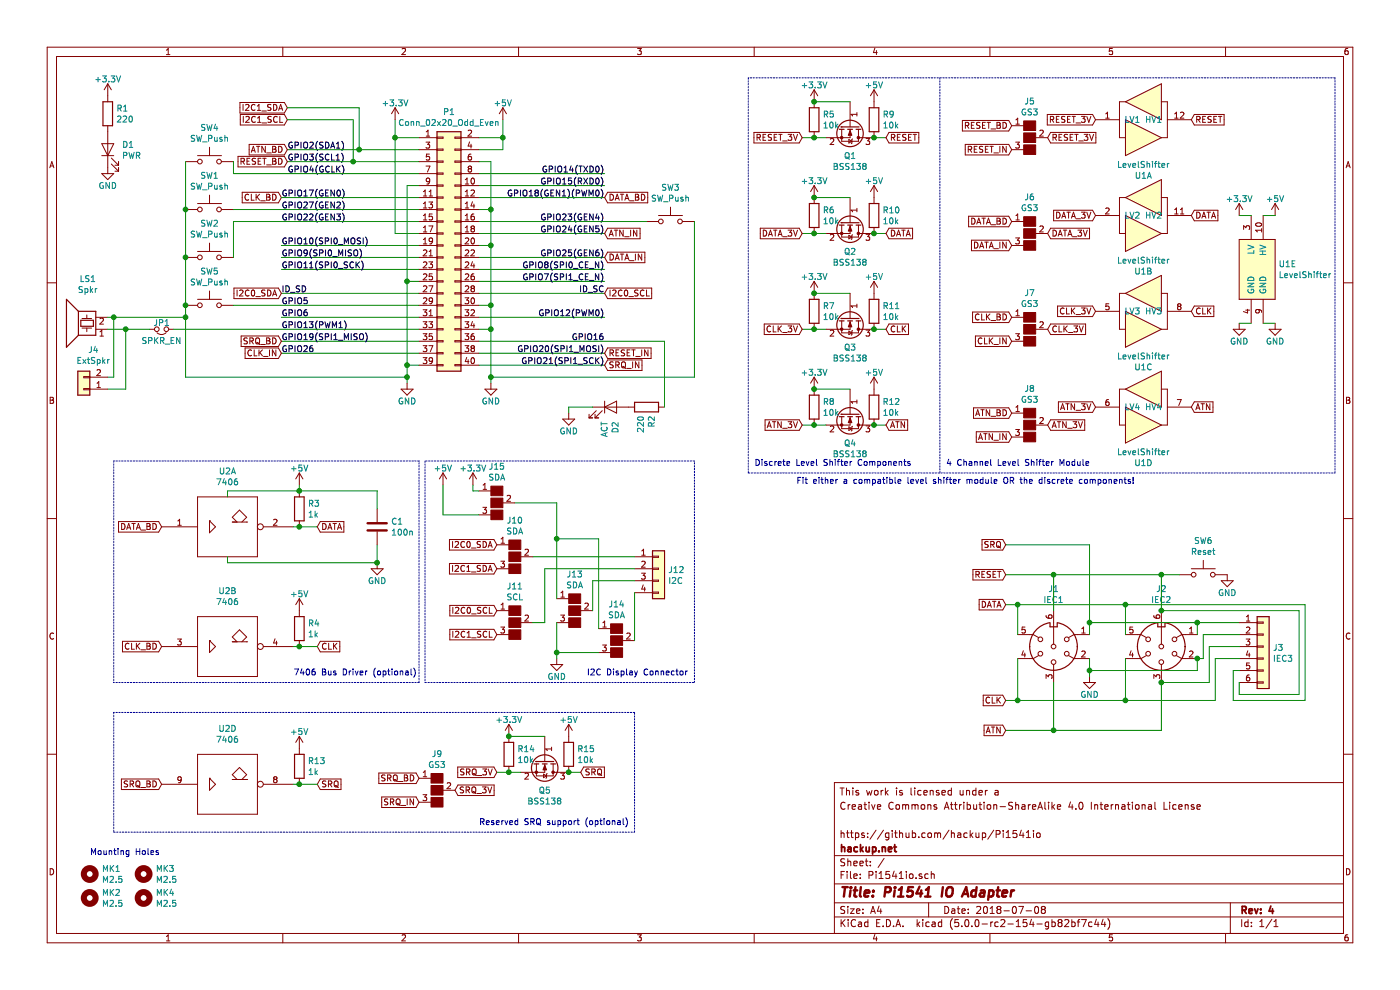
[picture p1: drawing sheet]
EESchema Schematic File Version 4
LIBS:Pi1541io-cache
EELAYER 26 0
EELAYER END
$Descr A4 11693 8268
encoding utf-8
Sheet 1 1
Title "Pi1541 IO Adapter"
Date "2018-07-08"
Rev "4"
Comp "hackup.net"
Comment1 "https://github.com/hackup/Pi1541io"
Comment2 ""
Comment3 "Creative Commons Attribution-ShareAlike 4.0 International License"
Comment4 "This work is licensed under a"
$EndDescr
$Comp
L power:+5V #PWR01
U 1 1
P 4200 1000
F 0 "#PWR01" H 4200 850 50  0001 C CNN
F 1 "+5V" H 4200 1140 50  0000 C CNN
F 2 "" H 4200 1000 50  0000 C CNN
F 3 "" H 4200 1000 50  0000 C CNN
	1    4200 1000
	1    0    0    -1  
$EndComp
Wire Wire Line
	4200 1000 4200 1150
Wire Wire Line
	4200 1150 4000 1150
Wire Wire Line
	4200 1250 4000 1250
Connection ~ 4200 1150
$Comp
L power:GND #PWR02
U 1 1
P 4100 3200
F 0 "#PWR02" H 4100 2950 50  0001 C CNN
F 1 "GND" H 4100 3050 50  0000 C CNN
F 2 "" H 4100 3200 50  0000 C CNN
F 3 "" H 4100 3200 50  0000 C CNN
	1    4100 3200
	1    0    0    -1  
$EndComp
Wire Wire Line
	4100 1350 4100 1750
Wire Wire Line
	4100 2750 4000 2750
Wire Wire Line
	4100 2550 4000 2550
Connection ~ 4100 2750
Wire Wire Line
	4100 2050 4000 2050
Connection ~ 4100 2550
Wire Wire Line
	4100 1750 4000 1750
Connection ~ 4100 2050
$Comp
L power:GND #PWR03
U 1 1
P 3400 3200
F 0 "#PWR03" H 3400 2950 50  0001 C CNN
F 1 "GND" H 3400 3050 50  0000 C CNN
F 2 "" H 3400 3200 50  0000 C CNN
F 3 "" H 3400 3200 50  0000 C CNN
	1    3400 3200
	1    0    0    -1  
$EndComp
Wire Wire Line
	3400 3050 3500 3050
Wire Wire Line
	3400 1550 3400 2350
Wire Wire Line
	3400 2350 3500 2350
Connection ~ 3400 3050
Connection ~ 3300 1150
Wire Wire Line
	3300 1950 3500 1950
Wire Wire Line
	3300 1150 3500 1150
Wire Wire Line
	3300 1000 3300 1150
$Comp
L power:+3.3V #PWR04
U 1 1
P 3300 1000
F 0 "#PWR04" H 3300 850 50  0001 C CNN
F 1 "+3.3V" H 3300 1140 50  0000 C CNN
F 2 "" H 3300 1000 50  0000 C CNN
F 3 "" H 3300 1000 50  0000 C CNN
	1    3300 1000
	1    0    0    -1  
$EndComp
Wire Wire Line
	3400 1550 3500 1550
Connection ~ 3400 2350
Wire Wire Line
	3500 2050 2350 2050
Wire Wire Line
	2350 2150 3500 2150
Wire Wire Line
	2350 2250 3500 2250
Wire Wire Line
	3500 2450 2350 2450
Wire Wire Line
	2350 2650 3500 2650
Wire Wire Line
	2350 2850 3500 2850
Wire Wire Line
	2350 2950 3500 2950
Wire Wire Line
	4000 2950 5050 2950
Wire Wire Line
	4000 2350 5050 2350
Wire Wire Line
	4000 2450 5050 2450
Wire Wire Line
	4000 2150 5050 2150
Wire Wire Line
	4000 2250 5050 2250
Wire Wire Line
	4000 1950 5050 1950
Wire Wire Line
	4000 1550 5050 1550
Wire Wire Line
	4000 1450 5050 1450
Wire Wire Line
	4000 2650 5050 2650
Text Label 2400 1350 0    50   ~ 0
GPIO3(SCL1)
Text Label 2400 1450 0    50   ~ 0
GPIO4(GCLK)
Text Label 2350 1650 0    50   ~ 0
GPIO17(GEN0)
Text Label 2350 1750 0    50   ~ 0
GPIO27(GEN2)
Text Label 2350 1850 0    50   ~ 0
GPIO22(GEN3)
Text Label 2350 2050 0    50   ~ 0
GPIO10(SPI0_MOSI)
Text Label 2350 2150 0    50   ~ 0
GPIO9(SPI0_MISO)
Text Label 2350 2250 0    50   ~ 0
GPIO11(SPI0_SCK)
Text Label 2350 2450 0    50   ~ 0
ID_SD
Text Label 2350 2550 0    50   ~ 0
GPIO5
Text Label 2350 2650 0    50   ~ 0
GPIO6
Text Label 2350 2750 0    50   ~ 0
GPIO13(PWM1)
Text Label 2350 2850 0    50   ~ 0
GPIO19(SPI1_MISO)
Text Label 2350 2950 0    50   ~ 0
GPIO26
Text Label 5050 2950 2    50   ~ 0
GPIO20(SPI1_MOSI)
Text Label 5050 2850 2    50   ~ 0
GPIO16
Text Label 5050 2650 2    50   ~ 0
GPIO12(PWM0)
Text Label 5050 2450 2    50   ~ 0
ID_SC
Text Label 5050 2350 2    50   ~ 0
GPIO7(SPI1_CE_N)
Text Label 5050 2250 2    50   ~ 0
GPIO8(SPI0_CE_N)
Text Label 5050 2150 2    50   ~ 0
GPIO25(GEN6)
Text Label 5050 1950 2    50   ~ 0
GPIO24(GEN5)
Text Label 5050 1850 2    50   ~ 0
GPIO23(GEN4)
Text Label 5050 1650 2    50   ~ 0
GPIO18(GEN1)(PWM0)
Text Label 5050 1550 2    50   ~ 0
GPIO15(RXD0)
Text Label 5050 1450 2    50   ~ 0
GPIO14(TXD0)
Wire Wire Line
	4100 1350 4000 1350
Connection ~ 4100 1750
$Comp
L Mechanical:Mounting_Hole MK1
U 1 1
P 750 7300
F 0 "MK1" H 850 7346 50  0000 L CNN
F 1 "M2.5" H 850 7255 50  0000 L CNN
F 2 "Mounting_Holes:MountingHole_2.5mm" H 750 7300 60  0001 C CNN
F 3 "" H 750 7300 60  0001 C CNN
	1    750  7300
	1    0    0    -1  
$EndComp
$Comp
L Mechanical:Mounting_Hole MK3
U 1 1
P 1200 7300
F 0 "MK3" H 1300 7346 50  0000 L CNN
F 1 "M2.5" H 1300 7255 50  0000 L CNN
F 2 "Mounting_Holes:MountingHole_2.5mm" H 1200 7300 60  0001 C CNN
F 3 "" H 1200 7300 60  0001 C CNN
	1    1200 7300
	1    0    0    -1  
$EndComp
$Comp
L Mechanical:Mounting_Hole MK2
U 1 1
P 750 7500
F 0 "MK2" H 850 7546 50  0000 L CNN
F 1 "M2.5" H 850 7455 50  0000 L CNN
F 2 "Mounting_Holes:MountingHole_2.5mm" H 750 7500 60  0001 C CNN
F 3 "" H 750 7500 60  0001 C CNN
	1    750  7500
	1    0    0    -1  
$EndComp
$Comp
L Mechanical:Mounting_Hole MK4
U 1 1
P 1200 7500
F 0 "MK4" H 1300 7546 50  0000 L CNN
F 1 "M2.5" H 1300 7455 50  0000 L CNN
F 2 "Mounting_Holes:MountingHole_2.5mm" H 1200 7500 60  0001 C CNN
F 3 "" H 1200 7500 60  0001 C CNN
	1    1200 7500
	1    0    0    -1  
$EndComp
Text Notes 750  7150 0    50   ~ 0
Mounting Holes
$Comp
L conn:Conn_02x20_Odd_Even P1
U 1 1
P 3700 2050
F 0 "P1" H 3750 3167 50  0000 C CNN
F 1 "Conn_02x20_Odd_Even" H 3750 3076 50  0000 C CNN
F 2 "Socket_Strips:Socket_Strip_Straight_2x20_Pitch2.54mm" H -1150 1100 50  0001 C CNN
F 3 "" H -1150 1100 50  0001 C CNN
	1    3700 2050
	1    0    0    -1  
$EndComp
Wire Wire Line
	4000 3050 5050 3050
Text Label 5050 3050 2    50   ~ 0
GPIO21(SPI1_SCK)
Wire Wire Line
	4200 1150 4200 1250
Wire Wire Line
	4100 2750 4100 3150
Wire Wire Line
	4100 2550 4100 2750
Wire Wire Line
	4100 2050 4100 2550
Wire Wire Line
	3400 3050 3400 3150
Wire Wire Line
	3300 1150 3300 1950
Wire Wire Line
	3400 2350 3400 3050
Wire Wire Line
	4100 1750 4100 2050
$Comp
L hackup:LevelShifterModule4CH U1
U 1 1
P 9550 1000
F 0 "U1" H 9550 535 50  0000 C CNN
F 1 "LevelShifter" H 9550 626 50  0000 C CNN
F 2 "hackup:LevelShifterModule4CH" H 9550 1000 50  0001 C CNN
F 3 "" H 9550 1000 50  0001 C CNN
	1    9550 1000
	1    0    0    -1  
$EndComp
$Comp
L hackup:LevelShifterModule4CH U1
U 5 1
P 10500 2250
F 0 "U1" H 10678 2296 50  0000 L CNN
F 1 "LevelShifter" H 10678 2205 50  0000 L CNN
F 2 "hackup:LevelShifterModule4CH" H 10500 2250 50  0001 C CNN
F 3 "" H 10500 2250 50  0001 C CNN
	5    10500 2250
	1    0    0    -1  
$EndComp
$Comp
L hackup:LevelShifterModule4CH U1
U 3 1
P 9550 2600
F 0 "U1" H 9550 2135 50  0000 C CNN
F 1 "LevelShifter" H 9550 2226 50  0000 C CNN
F 2 "hackup:LevelShifterModule4CH" H 9550 2600 50  0001 C CNN
F 3 "" H 9550 2600 50  0001 C CNN
	3    9550 2600
	1    0    0    -1  
$EndComp
$Comp
L hackup:LevelShifterModule4CH U1
U 4 1
P 9550 3400
F 0 "U1" H 9550 2935 50  0000 C CNN
F 1 "LevelShifter" H 9550 3026 50  0000 C CNN
F 2 "hackup:LevelShifterModule4CH" H 9550 3400 50  0001 C CNN
F 3 "" H 9550 3400 50  0001 C CNN
	4    9550 3400
	1    0    0    -1  
$EndComp
$Comp
L power:+5V #PWR0101
U 1 1
P 10650 1800
F 0 "#PWR0101" H 10650 1650 50  0001 C CNN
F 1 "+5V" H 10650 1940 50  0000 C CNN
F 2 "" H 10650 1800 50  0000 C CNN
F 3 "" H 10650 1800 50  0000 C CNN
	1    10650 1800
	1    0    0    -1  
$EndComp
$Comp
L power:+3.3V #PWR0102
U 1 1
P 10350 1800
F 0 "#PWR0102" H 10350 1650 50  0001 C CNN
F 1 "+3.3V" H 10350 1940 50  0000 C CNN
F 2 "" H 10350 1800 50  0000 C CNN
F 3 "" H 10350 1800 50  0000 C CNN
	1    10350 1800
	1    0    0    -1  
$EndComp
$Comp
L power:GND #PWR0103
U 1 1
P 10350 2700
F 0 "#PWR0103" H 10350 2450 50  0001 C CNN
F 1 "GND" H 10350 2550 50  0000 C CNN
F 2 "" H 10350 2700 50  0000 C CNN
F 3 "" H 10350 2700 50  0000 C CNN
	1    10350 2700
	1    0    0    -1  
$EndComp
$Comp
L power:GND #PWR0104
U 1 1
P 10650 2700
F 0 "#PWR0104" H 10650 2450 50  0001 C CNN
F 1 "GND" H 10650 2550 50  0000 C CNN
F 2 "" H 10650 2700 50  0000 C CNN
F 3 "" H 10650 2700 50  0000 C CNN
	1    10650 2700
	1    0    0    -1  
$EndComp
Wire Wire Line
	10450 1800 10350 1800
Wire Wire Line
	10550 1800 10650 1800
Wire Wire Line
	10550 2700 10650 2700
Wire Wire Line
	10450 2700 10350 2700
Text Label 2400 1250 0    50   ~ 0
GPIO2(SDA1)
Wire Wire Line
	2400 1250 3000 1250
Wire Wire Line
	4000 1650 5050 1650
$Comp
L Connector:DIN-6 J1
U 1 1
P 8800 5400
F 0 "J1" H 8800 4922 50  0000 C CNN
F 1 "IEC1" H 8800 5013 50  0000 C CNN
F 2 "DIN-Connector:DIN-6" H 8800 5400 50  0001 C CNN
F 3 "http://www.mouser.com/ds/2/18/40_c091_abd_e-75918.pdf" H 8800 5400 50  0001 C CNN
	1    8800 5400
	-1   0    0    1   
$EndComp
$Comp
L power:GND #PWR0105
U 1 1
P 9100 5650
F 0 "#PWR0105" H 9100 5400 50  0001 C CNN
F 1 "GND" H 9100 5500 50  0000 C CNN
F 2 "" H 9100 5650 50  0000 C CNN
F 3 "" H 9100 5650 50  0000 C CNN
	1    9100 5650
	1    0    0    -1  
$EndComp
Wire Wire Line
	2400 1350 2950 1350
$Comp
L hackup:LevelShifterModule4CH U1
U 2 1
P 9550 1800
F 0 "U1" H 9550 1335 50  0000 C CNN
F 1 "LevelShifter" H 9550 1426 50  0000 C CNN
F 2 "hackup:LevelShifterModule4CH" H 9550 1800 50  0001 C CNN
F 3 "" H 9550 1800 50  0001 C CNN
	2    9550 1800
	1    0    0    -1  
$EndComp
Wire Wire Line
	8800 5100 8800 4800
Wire Wire Line
	8800 4800 8400 4800
Wire Wire Line
	8500 5300 8500 5050
Wire Wire Line
	8500 5050 8400 5050
Wire Wire Line
	8500 5500 8500 5850
Wire Wire Line
	8500 5850 8400 5850
Wire Wire Line
	8800 6100 8400 6100
Text GLabel 8450 1050 0    50   Input ~ 0
RESET_BD
Text GLabel 8450 1850 0    50   Input ~ 0
DATA_BD
Text GLabel 8450 2650 0    50   Input ~ 0
CLK_BD
Text GLabel 8450 3450 0    50   Input ~ 0
ATN_BD
Text GLabel 2400 1350 0    50   Input ~ 0
RESET_BD
Text GLabel 5050 1650 2    50   Input ~ 0
DATA_BD
Text GLabel 2350 1650 0    50   Input ~ 0
CLK_BD
Wire Wire Line
	3500 1650 2350 1650
Text GLabel 2400 1250 0    50   Input ~ 0
ATN_BD
$Comp
L Switch:SW_Push SW4
U 1 1
P 1750 1350
F 0 "SW4" H 1750 1635 50  0000 C CNN
F 1 "SW_Push" H 1750 1544 50  0000 C CNN
F 2 "Buttons_Switches_THT:SW_Tactile_SPST_Angled_PTS645Vx83-2LFS" H 1750 1550 50  0001 C CNN
F 3 "" H 1750 1550 50  0001 C CNN
	1    1750 1350
	1    0    0    -1  
$EndComp
$Comp
L Switch:SW_Push SW1
U 1 1
P 1750 1750
F 0 "SW1" H 1750 2035 50  0000 C CNN
F 1 "SW_Push" H 1750 1944 50  0000 C CNN
F 2 "Buttons_Switches_THT:SW_Tactile_SPST_Angled_PTS645Vx83-2LFS" H 1750 1950 50  0001 C CNN
F 3 "" H 1750 1950 50  0001 C CNN
	1    1750 1750
	1    0    0    -1  
$EndComp
$Comp
L Switch:SW_Push SW2
U 1 1
P 1750 2150
F 0 "SW2" H 1750 2435 50  0000 C CNN
F 1 "SW_Push" H 1750 2344 50  0000 C CNN
F 2 "Buttons_Switches_THT:SW_Tactile_SPST_Angled_PTS645Vx83-2LFS" H 1750 2350 50  0001 C CNN
F 3 "" H 1750 2350 50  0001 C CNN
	1    1750 2150
	1    0    0    -1  
$EndComp
$Comp
L Switch:SW_Push SW5
U 1 1
P 1750 2550
F 0 "SW5" H 1750 2835 50  0000 C CNN
F 1 "SW_Push" H 1750 2744 50  0000 C CNN
F 2 "Buttons_Switches_THT:SW_Tactile_SPST_Angled_PTS645Vx83-2LFS" H 1750 2750 50  0001 C CNN
F 3 "" H 1750 2750 50  0001 C CNN
	1    1750 2550
	1    0    0    -1  
$EndComp
Wire Wire Line
	1950 1450 1950 1350
Wire Wire Line
	1950 1450 3500 1450
Wire Wire Line
	1950 1750 3500 1750
Wire Wire Line
	1950 1850 1950 2150
Wire Wire Line
	1950 1850 3500 1850
Wire Wire Line
	1950 2550 3500 2550
Wire Wire Line
	1550 1350 1550 1750
Wire Wire Line
	1550 1750 1550 2150
Connection ~ 1550 1750
Wire Wire Line
	1550 2550 1550 2150
Connection ~ 1550 2150
$Comp
L Switch:SW_Push SW3
U 1 1
P 5600 1850
F 0 "SW3" H 5600 2135 50  0000 C CNN
F 1 "SW_Push" H 5600 2044 50  0000 C CNN
F 2 "Buttons_Switches_THT:SW_Tactile_SPST_Angled_PTS645Vx83-2LFS" H 5600 2050 50  0001 C CNN
F 3 "" H 5600 2050 50  0001 C CNN
	1    5600 1850
	-1   0    0    -1  
$EndComp
Wire Wire Line
	4000 1850 5400 1850
Wire Wire Line
	5800 3150 5800 1850
Connection ~ 4100 3150
Wire Wire Line
	4100 3150 4100 3200
Wire Wire Line
	1550 3150 3400 3150
Connection ~ 1550 2550
Connection ~ 3400 3150
Wire Wire Line
	3400 3150 3400 3200
$Comp
L device:LED D1
U 1 1
P 900 1250
F 0 "D1" V 938 1132 50  0000 R CNN
F 1 "PWR" V 847 1132 50  0000 R CNN
F 2 "LEDs:LED_D3.0mm" H 900 1250 50  0001 C CNN
F 3 "~" H 900 1250 50  0001 C CNN
	1    900  1250
	0    -1   -1   0   
$EndComp
$Comp
L device:R R1
U 1 1
P 900 950
F 0 "R1" H 970 996 50  0000 L CNN
F 1 "220" H 970 905 50  0000 L CNN
F 2 "Resistors_THT:R_Axial_DIN0207_L6.3mm_D2.5mm_P7.62mm_Horizontal" V 830 950 50  0001 C CNN
F 3 "" H 900 950 50  0001 C CNN
	1    900  950 
	1    0    0    -1  
$EndComp
$Comp
L power:GND #PWR0106
U 1 1
P 900 1400
F 0 "#PWR0106" H 900 1150 50  0001 C CNN
F 1 "GND" H 900 1250 50  0000 C CNN
F 2 "" H 900 1400 50  0000 C CNN
F 3 "" H 900 1400 50  0000 C CNN
	1    900  1400
	1    0    0    -1  
$EndComp
$Comp
L device:Speaker_Crystal LS1
U 1 1
P 700 2750
F 0 "LS1" H 667 2333 50  0000 C CNN
F 1 "Spkr" H 667 2424 50  0000 C CNN
F 2 "hackup:Piezo Speaker 1407" H 665 2700 50  0001 C CNN
F 3 "" H 665 2700 50  0001 C CNN
	1    700  2750
	-1   0    0    1   
$EndComp
Wire Wire Line
	900  2650 950  2650
$Comp
L device:LED D2
U 1 1
P 5100 3400
F 0 "D2" V 5138 3282 50  0000 R CNN
F 1 "ACT" V 5047 3282 50  0000 R CNN
F 2 "LEDs:LED_D3.0mm" H 5100 3400 50  0001 C CNN
F 3 "~" H 5100 3400 50  0001 C CNN
	1    5100 3400
	1    0    0    -1  
$EndComp
$Comp
L power:GND #PWR0108
U 1 1
P 4750 3450
F 0 "#PWR0108" H 4750 3200 50  0001 C CNN
F 1 "GND" H 4750 3300 50  0000 C CNN
F 2 "" H 4750 3450 50  0000 C CNN
F 3 "" H 4750 3450 50  0000 C CNN
	1    4750 3450
	1    0    0    -1  
$EndComp
$Comp
L device:R R2
U 1 1
P 5400 3400
F 0 "R2" H 5470 3446 50  0000 L CNN
F 1 "220" H 5470 3355 50  0000 L CNN
F 2 "Resistors_THT:R_Axial_DIN0207_L6.3mm_D2.5mm_P7.62mm_Horizontal" V 5330 3400 50  0001 C CNN
F 3 "" H 5400 3400 50  0001 C CNN
	1    5400 3400
	0    1    1    0   
$EndComp
$Comp
L conn:Conn_01x02 J4
U 1 1
P 700 3250
F 0 "J4" H 620 2925 50  0000 C CNN
F 1 "ExtSpkr" H 620 3016 50  0000 C CNN
F 2 "Pin_Headers:Pin_Header_Straight_1x02_Pitch2.54mm" H 700 3250 50  0001 C CNN
F 3 "~" H 700 3250 50  0001 C CNN
	1    700  3250
	-1   0    0    1   
$EndComp
Wire Wire Line
	900  3150 950  3150
Wire Wire Line
	950  3150 950  2650
Connection ~ 950  2650
Wire Wire Line
	900  3250 1050 3250
$Comp
L conn:Conn_01x06 J3
U 1 1
P 10550 5400
F 0 "J3" H 10630 5392 50  0000 L CNN
F 1 "IEC3" H 10630 5301 50  0000 L CNN
F 2 "Pin_Headers:Pin_Header_Straight_1x06_Pitch2.54mm" H 10550 5400 50  0001 C CNN
F 3 "~" H 10550 5400 50  0001 C CNN
	1    10550 5400
	1    0    0    -1  
$EndComp
Wire Wire Line
	8800 5700 8800 6100
$Comp
L Connector:DIN-6 J2
U 1 1
P 9700 5400
F 0 "J2" H 9700 4922 50  0000 C CNN
F 1 "IEC2" H 9700 5013 50  0000 C CNN
F 2 "DIN-Connector:DIN-6" H 9700 5400 50  0001 C CNN
F 3 "http://www.mouser.com/ds/2/18/40_c091_abd_e-75918.pdf" H 9700 5400 50  0001 C CNN
	1    9700 5400
	-1   0    0    1   
$EndComp
Wire Wire Line
	9700 5100 9700 4800
Connection ~ 8800 4800
Wire Wire Line
	8500 5050 9400 5050
Wire Wire Line
	9400 5050 9400 5300
Connection ~ 8500 5050
Wire Wire Line
	9400 5500 9400 5850
Wire Wire Line
	9400 5850 8500 5850
Connection ~ 8500 5850
Wire Wire Line
	10000 5300 10000 5200
Wire Wire Line
	10000 5200 9100 5200
Wire Wire Line
	9100 5200 9100 5300
Wire Wire Line
	10000 5500 10000 5600
Wire Wire Line
	10000 5600 9100 5600
Wire Wire Line
	9100 5600 9100 5500
Wire Wire Line
	9700 5700 9700 6100
Wire Wire Line
	9700 6100 8800 6100
Wire Wire Line
	10350 5200 10000 5200
Connection ~ 10000 5200
Wire Wire Line
	10350 5300 10050 5300
Wire Wire Line
	10050 5300 10050 5500
Wire Wire Line
	10050 5500 10000 5500
Connection ~ 10000 5500
Wire Wire Line
	10350 5400 10100 5400
Wire Wire Line
	10100 5400 10100 5700
Wire Wire Line
	10100 5700 9700 5700
Connection ~ 9700 5700
Wire Wire Line
	10350 5500 10150 5500
Wire Wire Line
	10150 5500 10150 5850
Wire Wire Line
	10150 5850 9400 5850
Connection ~ 9400 5850
Wire Wire Line
	10350 5700 10350 5800
Wire Wire Line
	10350 5800 10850 5800
Wire Wire Line
	10850 5800 10850 5100
Wire Wire Line
	10850 5100 9700 5100
Wire Wire Line
	10350 5600 10300 5600
Wire Wire Line
	10300 5600 10300 5850
Wire Wire Line
	10300 5850 10900 5850
Wire Wire Line
	10900 5850 10900 5050
Wire Wire Line
	10900 5050 9400 5050
Connection ~ 9400 5050
Wire Wire Line
	9100 5650 9100 5600
Connection ~ 9100 5600
Text GLabel 8400 4800 0    50   Input ~ 0
RESET
Text GLabel 8400 5050 0    50   Input ~ 0
DATA
Text GLabel 8400 5850 0    50   Input ~ 0
CLK
Text GLabel 8400 6100 0    50   Input ~ 0
ATN
Wire Wire Line
	8800 4800 9700 4800
Connection ~ 9700 5100
Connection ~ 8800 6100
Wire Wire Line
	9100 5200 9100 4550
Wire Wire Line
	9100 4550 8400 4550
Connection ~ 9100 5200
Text GLabel 8400 4550 0    50   Input ~ 0
SRQ
Text GLabel 9950 1000 2    50   Input ~ 0
RESET
Text GLabel 9950 1800 2    50   Input ~ 0
DATA
Text GLabel 9950 2600 2    50   Input ~ 0
CLK
Text GLabel 9950 3400 2    50   Input ~ 0
ATN
Text GLabel 2350 2850 0    50   Input ~ 0
SRQ_BD
$Comp
L conn:GS3 J5
U 1 1
P 8600 1150
F 0 "J5" H 8600 1455 50  0000 C CNN
F 1 "GS3" H 8600 1364 50  0000 C CNN
F 2 "Connectors:GS3" V 8688 1076 50  0001 C CNN
F 3 "" H 8600 1150 50  0001 C CNN
	1    8600 1150
	1    0    0    -1  
$EndComp
$Comp
L conn:GS3 J6
U 1 1
P 8600 1950
F 0 "J6" H 8600 2255 50  0000 C CNN
F 1 "GS3" H 8600 2164 50  0000 C CNN
F 2 "Connectors:GS3" V 8688 1876 50  0001 C CNN
F 3 "" H 8600 1950 50  0001 C CNN
	1    8600 1950
	1    0    0    -1  
$EndComp
$Comp
L conn:GS3 J7
U 1 1
P 8600 2750
F 0 "J7" H 8600 3055 50  0000 C CNN
F 1 "GS3" H 8600 2964 50  0000 C CNN
F 2 "Connectors:GS3" V 8688 2676 50  0001 C CNN
F 3 "" H 8600 2750 50  0001 C CNN
	1    8600 2750
	1    0    0    -1  
$EndComp
$Comp
L conn:GS3 J8
U 1 1
P 8600 3550
F 0 "J8" H 8600 3855 50  0000 C CNN
F 1 "GS3" H 8600 3764 50  0000 C CNN
F 2 "Connectors:GS3" V 8688 3476 50  0001 C CNN
F 3 "" H 8600 3550 50  0001 C CNN
	1    8600 3550
	1    0    0    -1  
$EndComp
Text GLabel 8450 1250 0    50   Input ~ 0
RESET_IN
Text GLabel 8450 2050 0    50   Input ~ 0
DATA_IN
Text GLabel 8450 2850 0    50   Input ~ 0
CLK_IN
Text GLabel 8450 3650 0    50   Input ~ 0
ATN_IN
Text GLabel 5050 2950 2    50   Input ~ 0
RESET_IN
Wire Wire Line
	4000 2850 5550 2850
Text GLabel 2350 2950 0    50   Input ~ 0
CLK_IN
Text GLabel 5050 1950 2    50   Input ~ 0
ATN_IN
Text GLabel 5050 2150 2    50   Input ~ 0
DATA_IN
$Comp
L Logic_TTL_IEEE:7406 U2
U 1 1
P 1900 4400
F 0 "U2" H 1900 4866 50  0000 C CNN
F 1 "7406" H 1900 4775 50  0000 C CNN
F 2 "Housings_DIP:DIP-14_W7.62mm" H 1900 4400 50  0001 C CNN
F 3 "" H 1900 4400 50  0001 C CNN
	1    1900 4400
	1    0    0    -1  
$EndComp
$Comp
L Logic_TTL_IEEE:7406 U2
U 2 1
P 1900 5400
F 0 "U2" H 1900 5866 50  0000 C CNN
F 1 "7406" H 1900 5775 50  0000 C CNN
F 2 "Housings_DIP:DIP-14_W7.62mm" H 1900 5400 50  0001 C CNN
F 3 "" H 1900 5400 50  0001 C CNN
	2    1900 5400
	1    0    0    -1  
$EndComp
Text GLabel 1350 4400 0    50   Input ~ 0
DATA_BD
Text GLabel 1350 5400 0    50   Input ~ 0
CLK_BD
Text GLabel 2650 5400 2    50   Input ~ 0
CLK
Text GLabel 2650 4400 2    50   Input ~ 0
DATA
Wire Wire Line
	2450 4400 2500 4400
Wire Wire Line
	2450 5400 2500 5400
$Comp
L device:R R4
U 1 1
P 2500 5250
F 0 "R4" H 2570 5296 50  0000 L CNN
F 1 "1k" H 2570 5205 50  0000 L CNN
F 2 "Resistors_THT:R_Axial_DIN0207_L6.3mm_D2.5mm_P7.62mm_Horizontal" V 2430 5250 50  0001 C CNN
F 3 "" H 2500 5250 50  0001 C CNN
	1    2500 5250
	1    0    0    -1  
$EndComp
Connection ~ 2500 5400
Wire Wire Line
	2500 5400 2650 5400
$Comp
L device:R R3
U 1 1
P 2500 4250
F 0 "R3" H 2570 4296 50  0000 L CNN
F 1 "1k" H 2570 4205 50  0000 L CNN
F 2 "Resistors_THT:R_Axial_DIN0207_L6.3mm_D2.5mm_P7.62mm_Horizontal" V 2430 4250 50  0001 C CNN
F 3 "" H 2500 4250 50  0001 C CNN
	1    2500 4250
	1    0    0    -1  
$EndComp
Connection ~ 2500 4400
Wire Wire Line
	2500 4400 2650 4400
$Comp
L power:+5V #PWR0107
U 1 1
P 2500 4050
F 0 "#PWR0107" H 2500 3900 50  0001 C CNN
F 1 "+5V" H 2500 4190 50  0000 C CNN
F 2 "" H 2500 4050 50  0000 C CNN
F 3 "" H 2500 4050 50  0000 C CNN
	1    2500 4050
	1    0    0    -1  
$EndComp
$Comp
L power:+5V #PWR0110
U 1 1
P 2500 5100
F 0 "#PWR0110" H 2500 4950 50  0001 C CNN
F 1 "+5V" H 2500 5240 50  0000 C CNN
F 2 "" H 2500 5100 50  0000 C CNN
F 3 "" H 2500 5100 50  0000 C CNN
	1    2500 5100
	1    0    0    -1  
$EndComp
Wire Wire Line
	1900 4150 1900 4100
Wire Wire Line
	1900 4100 2500 4100
Wire Wire Line
	2500 4100 2500 4050
Connection ~ 2500 4100
$Comp
L device:C C1
U 1 1
P 3150 4400
F 0 "C1" H 3265 4446 50  0000 L CNN
F 1 "100n" H 3265 4355 50  0000 L CNN
F 2 "Capacitors_THT:C_Disc_D4.3mm_W1.9mm_P5.00mm" H 3188 4250 50  0001 C CNN
F 3 "" H 3150 4400 50  0001 C CNN
	1    3150 4400
	1    0    0    -1  
$EndComp
$Comp
L power:GND #PWR0111
U 1 1
P 3150 4700
F 0 "#PWR0111" H 3150 4450 50  0001 C CNN
F 1 "GND" H 3150 4550 50  0000 C CNN
F 2 "" H 3150 4700 50  0000 C CNN
F 3 "" H 3150 4700 50  0000 C CNN
	1    3150 4700
	1    0    0    -1  
$EndComp
Wire Wire Line
	2500 4100 3150 4100
$Comp
L power:+3.3V #PWR0112
U 1 1
P 900 800
F 0 "#PWR0112" H 900 650 50  0001 C CNN
F 1 "+3.3V" H 900 940 50  0000 C CNN
F 2 "" H 900 800 50  0000 C CNN
F 3 "" H 900 800 50  0000 C CNN
	1    900  800 
	1    0    0    -1  
$EndComp
Wire Wire Line
	1900 4650 1900 4700
Wire Wire Line
	1900 4700 3150 4700
Wire Wire Line
	3150 4700 3150 4550
Connection ~ 3150 4700
Wire Wire Line
	3150 4100 3150 4250
$Comp
L Switch:SW_Push SW6
U 1 1
P 10050 4800
F 0 "SW6" H 10050 5085 50  0000 C CNN
F 1 "Reset" H 10050 4994 50  0000 C CNN
F 2 "Buttons_Switches_THT:SW_PUSH_6mm" H 10050 5000 50  0001 C CNN
F 3 "" H 10050 5000 50  0001 C CNN
	1    10050 4800
	1    0    0    -1  
$EndComp
$Comp
L power:GND #PWR0109
U 1 1
P 10250 4800
F 0 "#PWR0109" H 10250 4550 50  0001 C CNN
F 1 "GND" H 10250 4650 50  0000 C CNN
F 2 "" H 10250 4800 50  0000 C CNN
F 3 "" H 10250 4800 50  0000 C CNN
	1    10250 4800
	1    0    0    -1  
$EndComp
Wire Wire Line
	9850 4800 9700 4800
Connection ~ 9700 4800
Text GLabel 9150 1000 0    50   Input ~ 0
RESET_3V
Text GLabel 9150 1800 0    50   Input ~ 0
DATA_3V
Text GLabel 9150 2600 0    50   Input ~ 0
CLK_3V
Text GLabel 9150 3400 0    50   Input ~ 0
ATN_3V
Text GLabel 8750 1150 2    50   Input ~ 0
RESET_3V
Text GLabel 8750 1950 2    50   Input ~ 0
DATA_3V
Text GLabel 8750 2750 2    50   Input ~ 0
CLK_3V
Text GLabel 8750 3550 2    50   Input ~ 0
ATN_3V
$Comp
L Transistor:BSS138 Q1
U 1 1
P 7100 1050
F 0 "Q1" V 7350 1050 50  0000 C CNN
F 1 "BSS138" V 7441 1050 50  0000 C CNN
F 2 "TO_SOT_Packages_SMD:SOT-23" H 7300 975 50  0001 L CIN
F 3 "https://www.fairchildsemi.com/datasheets/BS/BSS138.pdf" H 7100 1050 50  0001 L CNN
	1    7100 1050
	0    1    1    0   
$EndComp
$Comp
L device:R R5
U 1 1
P 6800 1000
F 0 "R5" H 6870 1046 50  0000 L CNN
F 1 "10k" H 6870 955 50  0000 L CNN
F 2 "Resistors_SMD:R_0805" V 6730 1000 50  0001 C CNN
F 3 "" H 6800 1000 50  0001 C CNN
	1    6800 1000
	1    0    0    -1  
$EndComp
Wire Wire Line
	6800 850  7100 850 
Wire Wire Line
	6900 1150 6800 1150
$Comp
L power:+3.3V #PWR0113
U 1 1
P 6800 850
F 0 "#PWR0113" H 6800 700 50  0001 C CNN
F 1 "+3.3V" H 6800 990 50  0000 C CNN
F 2 "" H 6800 850 50  0000 C CNN
F 3 "" H 6800 850 50  0000 C CNN
	1    6800 850 
	1    0    0    -1  
$EndComp
Connection ~ 6800 850 
$Comp
L device:R R9
U 1 1
P 7300 1000
F 0 "R9" H 7370 1046 50  0000 L CNN
F 1 "10k" H 7370 955 50  0000 L CNN
F 2 "Resistors_SMD:R_0805" V 7230 1000 50  0001 C CNN
F 3 "" H 7300 1000 50  0001 C CNN
	1    7300 1000
	1    0    0    -1  
$EndComp
$Comp
L power:+5V #PWR0114
U 1 1
P 7300 850
F 0 "#PWR0114" H 7300 700 50  0001 C CNN
F 1 "+5V" H 7300 990 50  0000 C CNN
F 2 "" H 7300 850 50  0000 C CNN
F 3 "" H 7300 850 50  0000 C CNN
	1    7300 850 
	1    0    0    -1  
$EndComp
Wire Wire Line
	6800 1150 6700 1150
Connection ~ 6800 1150
Wire Wire Line
	7300 1150 7400 1150
Connection ~ 7300 1150
$Comp
L Transistor:BSS138 Q2
U 1 1
P 7100 1850
F 0 "Q2" V 7350 1850 50  0000 C CNN
F 1 "BSS138" V 7441 1850 50  0000 C CNN
F 2 "TO_SOT_Packages_SMD:SOT-23" H 7300 1775 50  0001 L CIN
F 3 "https://www.fairchildsemi.com/datasheets/BS/BSS138.pdf" H 7100 1850 50  0001 L CNN
	1    7100 1850
	0    1    1    0   
$EndComp
$Comp
L device:R R6
U 1 1
P 6800 1800
F 0 "R6" H 6870 1846 50  0000 L CNN
F 1 "10k" H 6870 1755 50  0000 L CNN
F 2 "Resistors_SMD:R_0805" V 6730 1800 50  0001 C CNN
F 3 "" H 6800 1800 50  0001 C CNN
	1    6800 1800
	1    0    0    -1  
$EndComp
Wire Wire Line
	6800 1650 7100 1650
Wire Wire Line
	6900 1950 6800 1950
$Comp
L power:+3.3V #PWR0115
U 1 1
P 6800 1650
F 0 "#PWR0115" H 6800 1500 50  0001 C CNN
F 1 "+3.3V" H 6800 1790 50  0000 C CNN
F 2 "" H 6800 1650 50  0000 C CNN
F 3 "" H 6800 1650 50  0000 C CNN
	1    6800 1650
	1    0    0    -1  
$EndComp
Connection ~ 6800 1650
$Comp
L device:R R10
U 1 1
P 7300 1800
F 0 "R10" H 7370 1846 50  0000 L CNN
F 1 "10k" H 7370 1755 50  0000 L CNN
F 2 "Resistors_SMD:R_0805" V 7230 1800 50  0001 C CNN
F 3 "" H 7300 1800 50  0001 C CNN
	1    7300 1800
	1    0    0    -1  
$EndComp
$Comp
L power:+5V #PWR0116
U 1 1
P 7300 1650
F 0 "#PWR0116" H 7300 1500 50  0001 C CNN
F 1 "+5V" H 7300 1790 50  0000 C CNN
F 2 "" H 7300 1650 50  0000 C CNN
F 3 "" H 7300 1650 50  0000 C CNN
	1    7300 1650
	1    0    0    -1  
$EndComp
Wire Wire Line
	6800 1950 6700 1950
Connection ~ 6800 1950
Wire Wire Line
	7300 1950 7400 1950
Connection ~ 7300 1950
$Comp
L Transistor:BSS138 Q3
U 1 1
P 7100 2650
F 0 "Q3" V 7350 2650 50  0000 C CNN
F 1 "BSS138" V 7441 2650 50  0000 C CNN
F 2 "TO_SOT_Packages_SMD:SOT-23" H 7300 2575 50  0001 L CIN
F 3 "https://www.fairchildsemi.com/datasheets/BS/BSS138.pdf" H 7100 2650 50  0001 L CNN
	1    7100 2650
	0    1    1    0   
$EndComp
$Comp
L device:R R7
U 1 1
P 6800 2600
F 0 "R7" H 6870 2646 50  0000 L CNN
F 1 "10k" H 6870 2555 50  0000 L CNN
F 2 "Resistors_SMD:R_0805" V 6730 2600 50  0001 C CNN
F 3 "" H 6800 2600 50  0001 C CNN
	1    6800 2600
	1    0    0    -1  
$EndComp
Wire Wire Line
	6800 2450 7100 2450
Wire Wire Line
	6900 2750 6800 2750
$Comp
L power:+3.3V #PWR0117
U 1 1
P 6800 2450
F 0 "#PWR0117" H 6800 2300 50  0001 C CNN
F 1 "+3.3V" H 6800 2590 50  0000 C CNN
F 2 "" H 6800 2450 50  0000 C CNN
F 3 "" H 6800 2450 50  0000 C CNN
	1    6800 2450
	1    0    0    -1  
$EndComp
Connection ~ 6800 2450
$Comp
L device:R R11
U 1 1
P 7300 2600
F 0 "R11" H 7370 2646 50  0000 L CNN
F 1 "10k" H 7370 2555 50  0000 L CNN
F 2 "Resistors_SMD:R_0805" V 7230 2600 50  0001 C CNN
F 3 "" H 7300 2600 50  0001 C CNN
	1    7300 2600
	1    0    0    -1  
$EndComp
$Comp
L power:+5V #PWR0118
U 1 1
P 7300 2450
F 0 "#PWR0118" H 7300 2300 50  0001 C CNN
F 1 "+5V" H 7300 2590 50  0000 C CNN
F 2 "" H 7300 2450 50  0000 C CNN
F 3 "" H 7300 2450 50  0000 C CNN
	1    7300 2450
	1    0    0    -1  
$EndComp
Wire Wire Line
	6800 2750 6700 2750
Connection ~ 6800 2750
Wire Wire Line
	7300 2750 7400 2750
Connection ~ 7300 2750
$Comp
L Transistor:BSS138 Q4
U 1 1
P 7100 3450
F 0 "Q4" V 7350 3450 50  0000 C CNN
F 1 "BSS138" V 7441 3450 50  0000 C CNN
F 2 "TO_SOT_Packages_SMD:SOT-23" H 7300 3375 50  0001 L CIN
F 3 "https://www.fairchildsemi.com/datasheets/BS/BSS138.pdf" H 7100 3450 50  0001 L CNN
	1    7100 3450
	0    1    1    0   
$EndComp
$Comp
L device:R R8
U 1 1
P 6800 3400
F 0 "R8" H 6870 3446 50  0000 L CNN
F 1 "10k" H 6870 3355 50  0000 L CNN
F 2 "Resistors_SMD:R_0805" V 6730 3400 50  0001 C CNN
F 3 "" H 6800 3400 50  0001 C CNN
	1    6800 3400
	1    0    0    -1  
$EndComp
Wire Wire Line
	6800 3250 7100 3250
Wire Wire Line
	6900 3550 6800 3550
$Comp
L power:+3.3V #PWR0119
U 1 1
P 6800 3250
F 0 "#PWR0119" H 6800 3100 50  0001 C CNN
F 1 "+3.3V" H 6800 3390 50  0000 C CNN
F 2 "" H 6800 3250 50  0000 C CNN
F 3 "" H 6800 3250 50  0000 C CNN
	1    6800 3250
	1    0    0    -1  
$EndComp
Connection ~ 6800 3250
$Comp
L device:R R12
U 1 1
P 7300 3400
F 0 "R12" H 7370 3446 50  0000 L CNN
F 1 "10k" H 7370 3355 50  0000 L CNN
F 2 "Resistors_SMD:R_0805" V 7230 3400 50  0001 C CNN
F 3 "" H 7300 3400 50  0001 C CNN
	1    7300 3400
	1    0    0    -1  
$EndComp
$Comp
L power:+5V #PWR0120
U 1 1
P 7300 3250
F 0 "#PWR0120" H 7300 3100 50  0001 C CNN
F 1 "+5V" H 7300 3390 50  0000 C CNN
F 2 "" H 7300 3250 50  0000 C CNN
F 3 "" H 7300 3250 50  0000 C CNN
	1    7300 3250
	1    0    0    -1  
$EndComp
Wire Wire Line
	6800 3550 6700 3550
Connection ~ 6800 3550
Wire Wire Line
	7300 3550 7400 3550
Connection ~ 7300 3550
Text GLabel 7400 1150 2    50   Input ~ 0
RESET
Text GLabel 7400 1950 2    50   Input ~ 0
DATA
Text GLabel 7400 2750 2    50   Input ~ 0
CLK
Text GLabel 7400 3550 2    50   Input ~ 0
ATN
Text GLabel 6700 3550 0    50   Input ~ 0
ATN_3V
Text GLabel 6700 2750 0    50   Input ~ 0
CLK_3V
Text GLabel 6700 1950 0    50   Input ~ 0
DATA_3V
Text GLabel 6700 1150 0    50   Input ~ 0
RESET_3V
Wire Notes Line
	6250 650  6250 3950
Wire Notes Line
	6250 3950 11150 3950
Wire Notes Line
	11150 3950 11150 650 
Wire Notes Line
	11150 650  6250 650 
Wire Notes Line
	7850 650  7850 3950
Text Notes 7900 3900 0    50   ~ 0
4 Channel Level Shifter Module
Text Notes 6300 3900 0    50   ~ 0
Discrete Level Shifter Components
Wire Notes Line
	950  3850 950  5700
Wire Notes Line
	3500 5700 3500 3850
Text Notes 2450 5650 0    50   ~ 0
7406 Bus Driver (optional)
Text Notes 6650 4050 0    50   ~ 0
Fit either a compatible level shifter module OR the discrete components!
Text GLabel 5050 3050 2    50   Input ~ 0
SRQ_IN
$Comp
L Transistor:BSS138 Q5
U 1 1
P 4550 6350
F 0 "Q5" V 4800 6350 50  0000 C CNN
F 1 "BSS138" V 4891 6350 50  0000 C CNN
F 2 "TO_SOT_Packages_SMD:SOT-23" H 4750 6275 50  0001 L CIN
F 3 "https://www.fairchildsemi.com/datasheets/BS/BSS138.pdf" H 4550 6350 50  0001 L CNN
	1    4550 6350
	0    1    1    0   
$EndComp
$Comp
L device:R R14
U 1 1
P 4250 6300
F 0 "R14" H 4320 6346 50  0000 L CNN
F 1 "10k" H 4320 6255 50  0000 L CNN
F 2 "Resistors_SMD:R_0805" V 4180 6300 50  0001 C CNN
F 3 "" H 4250 6300 50  0001 C CNN
	1    4250 6300
	1    0    0    -1  
$EndComp
Wire Wire Line
	4250 6150 4550 6150
Wire Wire Line
	4350 6450 4250 6450
$Comp
L power:+3.3V #PWR0121
U 1 1
P 4250 6150
F 0 "#PWR0121" H 4250 6000 50  0001 C CNN
F 1 "+3.3V" H 4250 6290 50  0000 C CNN
F 2 "" H 4250 6150 50  0000 C CNN
F 3 "" H 4250 6150 50  0000 C CNN
	1    4250 6150
	1    0    0    -1  
$EndComp
Connection ~ 4250 6150
$Comp
L device:R R15
U 1 1
P 4750 6300
F 0 "R15" H 4820 6346 50  0000 L CNN
F 1 "10k" H 4820 6255 50  0000 L CNN
F 2 "Resistors_SMD:R_0805" V 4680 6300 50  0001 C CNN
F 3 "" H 4750 6300 50  0001 C CNN
	1    4750 6300
	1    0    0    -1  
$EndComp
$Comp
L power:+5V #PWR0122
U 1 1
P 4750 6150
F 0 "#PWR0122" H 4750 6000 50  0001 C CNN
F 1 "+5V" H 4750 6290 50  0000 C CNN
F 2 "" H 4750 6150 50  0000 C CNN
F 3 "" H 4750 6150 50  0000 C CNN
	1    4750 6150
	1    0    0    -1  
$EndComp
Wire Wire Line
	4250 6450 4150 6450
Connection ~ 4250 6450
Wire Wire Line
	4750 6450 4850 6450
Connection ~ 4750 6450
Text GLabel 4850 6450 2    50   Input ~ 0
SRQ
Text GLabel 4150 6450 0    50   Input ~ 0
SRQ_3V
Text GLabel 3500 6500 0    50   Input ~ 0
SRQ_BD
$Comp
L conn:GS3 J9
U 1 1
P 3650 6600
F 0 "J9" H 3650 6905 50  0000 C CNN
F 1 "GS3" H 3650 6814 50  0000 C CNN
F 2 "Connectors:GS3" V 3738 6526 50  0001 C CNN
F 3 "" H 3650 6600 50  0001 C CNN
	1    3650 6600
	1    0    0    -1  
$EndComp
Text GLabel 3500 6700 0    50   Input ~ 0
SRQ_IN
Text GLabel 3800 6600 2    50   Input ~ 0
SRQ_3V
$Comp
L Logic_TTL_IEEE:7406 U2
U 4 1
P 1900 6550
F 0 "U2" H 1900 7016 50  0000 C CNN
F 1 "7406" H 1900 6925 50  0000 C CNN
F 2 "Housings_DIP:DIP-14_W7.62mm" H 1900 6550 50  0001 C CNN
F 3 "" H 1900 6550 50  0001 C CNN
	4    1900 6550
	1    0    0    -1  
$EndComp
Text GLabel 1350 6550 0    50   Input ~ 0
SRQ_BD
Text GLabel 2650 6550 2    50   Input ~ 0
SRQ
Wire Wire Line
	2450 6550 2500 6550
$Comp
L device:R R13
U 1 1
P 2500 6400
F 0 "R13" H 2570 6446 50  0000 L CNN
F 1 "1k" H 2570 6355 50  0000 L CNN
F 2 "Resistors_SMD:R_0805_HandSoldering" V 2430 6400 50  0001 C CNN
F 3 "" H 2500 6400 50  0001 C CNN
	1    2500 6400
	1    0    0    -1  
$EndComp
Connection ~ 2500 6550
Wire Wire Line
	2500 6550 2650 6550
$Comp
L power:+5V #PWR0123
U 1 1
P 2500 6250
F 0 "#PWR0123" H 2500 6100 50  0001 C CNN
F 1 "+5V" H 2500 6390 50  0000 C CNN
F 2 "" H 2500 6250 50  0000 C CNN
F 3 "" H 2500 6250 50  0000 C CNN
	1    2500 6250
	1    0    0    -1  
$EndComp
Wire Wire Line
	1550 2550 1550 2650
Connection ~ 1550 2650
Wire Wire Line
	1550 2650 1550 3150
$Comp
L device:Jumper_NC_Small JP1
U 1 1
P 1350 2750
F 0 "JP1" H 1350 2700 50  0000 C CNN
F 1 "SPKR_EN" H 1350 2850 50  0000 C CNN
F 2 "Pin_Headers:Pin_Header_Straight_1x02_Pitch2.54mm" H 1350 2750 50  0001 C CNN
F 3 "" H 1350 2750 50  0001 C CNN
	1    1350 2750
	-1   0    0    1   
$EndComp
Wire Wire Line
	1450 2750 3500 2750
Wire Wire Line
	1250 2750 1050 2750
Wire Wire Line
	1050 3250 1050 2750
Connection ~ 1050 2750
Wire Wire Line
	1050 2750 900  2750
Wire Wire Line
	950  2650 1550 2650
Wire Notes Line
	5300 5950 950  5950
Wire Notes Line
	950  5950 950  6950
Wire Notes Line
	950  6950 5300 6950
Wire Notes Line
	5300 6950 5300 5950
Text Notes 4000 6900 0    50   ~ 0
Reserved SRQ support (optional)
Wire Notes Line
	3500 3850 950  3850
Wire Notes Line
	3500 5700 950  5700
$Comp
L Pi1541io:Conn_01x04-Connector J12
U 1 1
P 5500 4750
F 0 "J12" H 5580 4742 50  0000 L CNN
F 1 "I2C" H 5580 4651 50  0000 L CNN
F 2 "Socket_Strips:Socket_Strip_Straight_1x04_Pitch2.54mm" H 5500 4750 50  0001 C CNN
F 3 "~" H 5500 4750 50  0001 C CNN
	1    5500 4750
	1    0    0    -1  
$EndComp
Text GLabel 2400 900  0    50   Input ~ 0
I2C1_SDA
Text GLabel 2400 1000 0    50   Input ~ 0
I2C1_SCL
Wire Wire Line
	2400 1000 2950 1000
Wire Wire Line
	2950 1000 2950 1350
Connection ~ 2950 1350
Wire Wire Line
	2950 1350 3500 1350
Wire Wire Line
	2400 900  3000 900 
Wire Wire Line
	3000 900  3000 1250
Connection ~ 3000 1250
Wire Wire Line
	3000 1250 3500 1250
Text GLabel 2350 2450 0    50   Input ~ 0
I2C0_SDA
Text GLabel 5050 2450 2    50   Input ~ 0
I2C0_SCL
Wire Wire Line
	5550 2850 5550 3400
$Comp
L conn:GS3 J10
U 1 1
P 4300 4650
F 0 "J10" H 4300 4955 50  0000 C CNN
F 1 "SDA" H 4300 4864 50  0000 C CNN
F 2 "Connectors:GS3" V 4388 4576 50  0001 C CNN
F 3 "" H 4300 4650 50  0001 C CNN
	1    4300 4650
	1    0    0    -1  
$EndComp
$Comp
L conn:GS3 J11
U 1 1
P 4300 5200
F 0 "J11" H 4300 5505 50  0000 C CNN
F 1 "SCL" H 4300 5414 50  0000 C CNN
F 2 "Connectors:GS3" V 4388 5126 50  0001 C CNN
F 3 "" H 4300 5200 50  0001 C CNN
	1    4300 5200
	1    0    0    -1  
$EndComp
Wire Wire Line
	5300 4650 4450 4650
$Comp
L power:GND #PWR0125
U 1 1
P 4650 5500
F 0 "#PWR0125" H 4650 5250 50  0001 C CNN
F 1 "GND" H 4650 5350 50  0000 C CNN
F 2 "" H 4650 5500 50  0000 C CNN
F 3 "" H 4650 5500 50  0000 C CNN
	1    4650 5500
	1    0    0    -1  
$EndComp
Wire Wire Line
	5300 4750 4550 4750
Wire Wire Line
	4550 4750 4550 5200
Wire Wire Line
	4550 5200 4450 5200
Text GLabel 4150 4550 0    50   Input ~ 0
I2C0_SDA
Text GLabel 4150 4750 0    50   Input ~ 0
I2C1_SDA
Text GLabel 4150 5100 0    50   Input ~ 0
I2C0_SCL
Text GLabel 4150 5300 0    50   Input ~ 0
I2C1_SCL
Wire Wire Line
	4100 3150 5800 3150
Wire Wire Line
	4950 3400 4750 3400
Wire Wire Line
	4750 3400 4750 3450
Wire Notes Line
	3550 3850 3550 5700
Wire Notes Line
	3550 5700 5800 5700
Wire Notes Line
	5800 5700 5800 3850
Wire Notes Line
	5800 3850 3550 3850
Text Notes 4900 5650 0    50   ~ 0
I2C Display Connector
$Comp
L power:+3.3V #PWR0124
U 1 1
P 3950 4050
F 0 "#PWR0124" H 3950 3900 50  0001 C CNN
F 1 "+3.3V" H 3950 4190 50  0000 C CNN
F 2 "" H 3950 4050 50  0000 C CNN
F 3 "" H 3950 4050 50  0000 C CNN
	1    3950 4050
	1    0    0    -1  
$EndComp
$Comp
L conn:GS3 J13
U 1 1
P 4800 5100
F 0 "J13" H 4800 5405 50  0000 C CNN
F 1 "SDA" H 4800 5314 50  0000 C CNN
F 2 "Connectors:GS3" V 4888 5026 50  0001 C CNN
F 3 "" H 4800 5100 50  0001 C CNN
	1    4800 5100
	1    0    0    -1  
$EndComp
$Comp
L conn:GS3 J14
U 1 1
P 5150 5350
F 0 "J14" H 5150 5655 50  0000 C CNN
F 1 "SDA" H 5150 5564 50  0000 C CNN
F 2 "Connectors:GS3" V 5238 5276 50  0001 C CNN
F 3 "" H 5150 5350 50  0001 C CNN
	1    5150 5350
	1    0    0    -1  
$EndComp
Wire Wire Line
	5300 5350 5300 4950
Wire Wire Line
	5300 4850 4950 4850
Wire Wire Line
	4950 4850 4950 5100
Wire Wire Line
	4650 5200 4650 5450
Wire Wire Line
	5000 5450 4650 5450
Connection ~ 4650 5450
Wire Wire Line
	4650 5450 4650 5500
Wire Wire Line
	4650 5000 4650 4500
Wire Wire Line
	5000 5250 5000 4500
Wire Wire Line
	5000 4500 4650 4500
Connection ~ 4650 4500
$Comp
L conn:GS3 J15
U 1 1
P 4150 4200
F 0 "J15" H 4150 4505 50  0000 C CNN
F 1 "SDA" H 4150 4414 50  0000 C CNN
F 2 "Connectors:GS3" V 4238 4126 50  0001 C CNN
F 3 "" H 4150 4200 50  0001 C CNN
	1    4150 4200
	1    0    0    -1  
$EndComp
$Comp
L power:+5V #PWR0126
U 1 1
P 3700 4050
F 0 "#PWR0126" H 3700 3900 50  0001 C CNN
F 1 "+5V" H 3700 4190 50  0000 C CNN
F 2 "" H 3700 4050 50  0000 C CNN
F 3 "" H 3700 4050 50  0000 C CNN
	1    3700 4050
	1    0    0    -1  
$EndComp
Wire Wire Line
	3950 4050 3950 4100
Wire Wire Line
	3950 4100 4000 4100
Wire Wire Line
	4000 4300 3700 4300
Wire Wire Line
	3700 4300 3700 4050
Wire Wire Line
	4650 4200 4300 4200
Wire Wire Line
	4650 4200 4650 4500
$EndSCHEMATC
